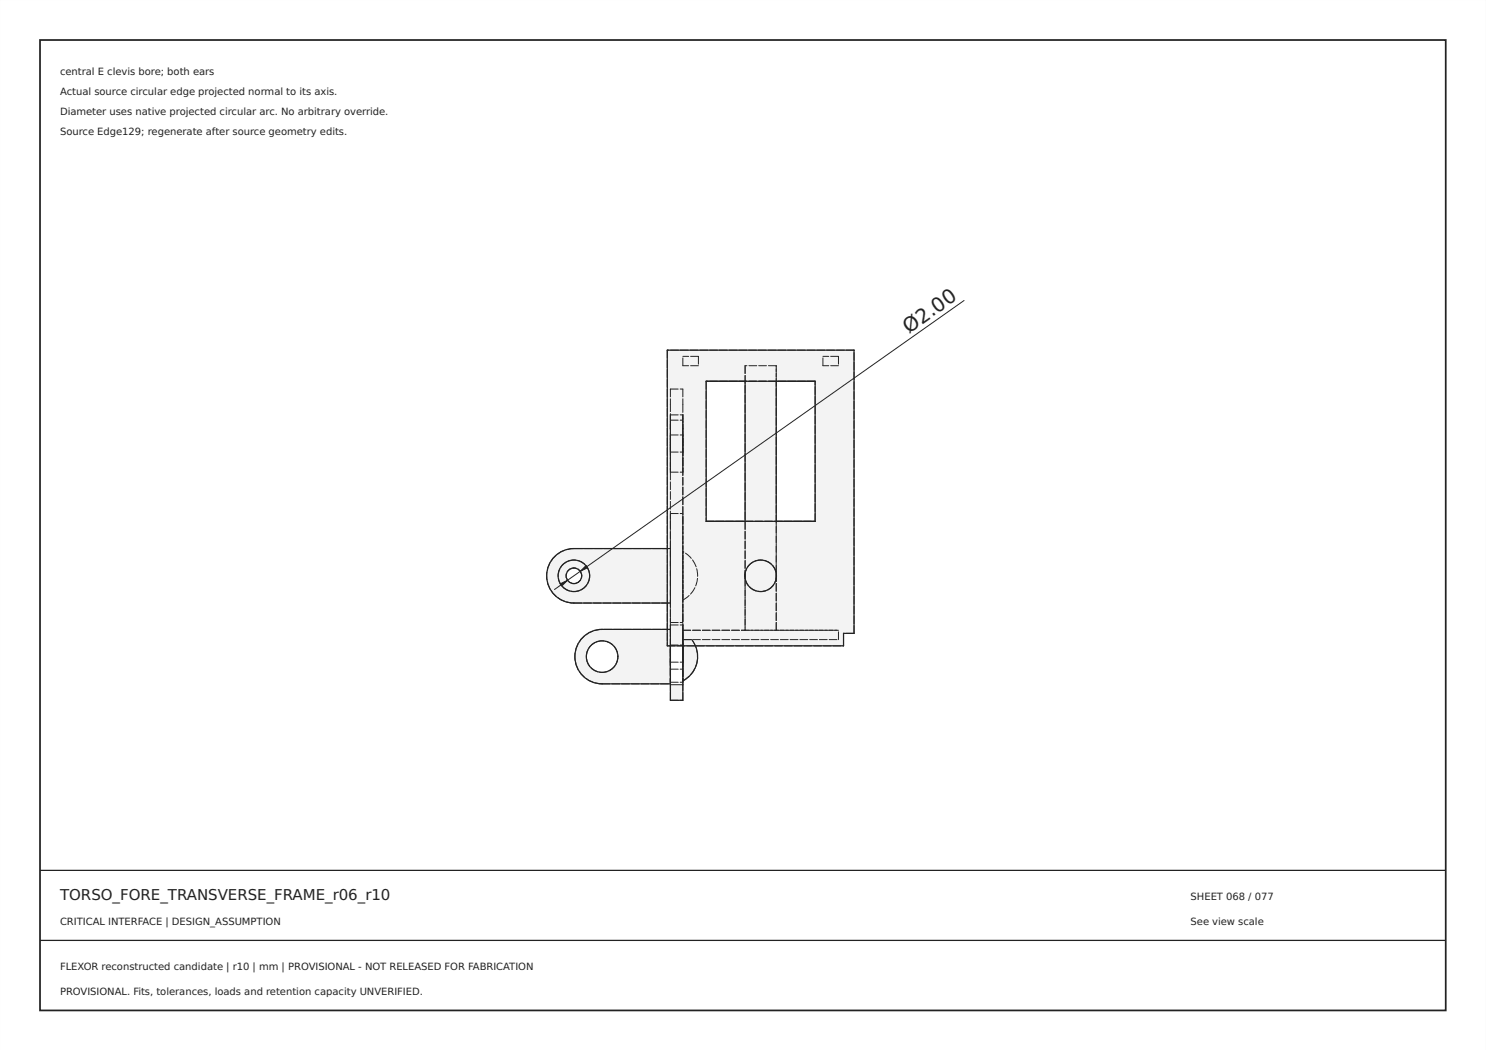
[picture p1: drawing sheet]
<svg xmlns="http://www.w3.org/2000/svg" width="297mm" height="210mm" viewBox="0 0 297 210" stroke-linecap="round" stroke-linejoin="round" font-family="sans-serif">
<path d="M0 0h297v210h-297zM0 0v210h297v-210z" fill="#000"/>
<path d="M8 8h281v194h-281z" fill="none" stroke="#222" stroke-width=".35"/>
<path d="M8 174h281zM8 188h281z" fill="#000" stroke="#222" stroke-width=".25"/>
<g fill="#f1f3f5">
<path d="M116.5 127.4a5.4 5.4 0 0 1 3.9-1.6h13v3.3h.6v7.6h-13.6a5.4 5.4 0 0 1-5.1-3.4 5.4 5.4 0 0 1 1.2-5.9zM117.2 131.3a3.2 3.2 0 0 1 6.3 0 3.2 3.2 0 0 1-6.3 0z" fill-rule="evenodd"/>
<path d="M133.4 70h37.3v56.6h-2.1v2.5h-35.2zM141.2 76.2v28h21.7v-28zM148.9 115.1a3.2 3.2 0 0 0 6.3 0 3.2 3.2 0 0 0-6.3 0z" fill-rule="evenodd"/>
<path d="M136.5 129.1h2.5a5.4 5.4 0 0 1-2.5 7z" fill-rule="evenodd"/>
<path d="M134 136.9h2.5v3.1h-2.5z" fill-rule="evenodd"/>
<path d="M110.9 111.3a5.4 5.4 0 0 1 3.8-1.6h18.7v10.9h-18.7a5.4 5.4 0 0 1-5-3.4 5.4 5.4 0 0 1 1.2-5.9zM111.6 115.1a3.2 3.2 0 0 1 6.3 0 3.2 3.2 0 0 1-6.3 0z" fill-rule="evenodd"/>
<path d="M111.6 115.1a3.2 3.2 0 0 1 6.3 0 3.2 3.2 0 0 1-6.3 0zM113.2 115.1a1.56 1.56 0 0 0 3.1 0 1.56 1.56 0 0 0-3.1 0z" fill-rule="evenodd"/>
<path d="M148.9 76.2h6.3v28h-6.3z" fill-rule="evenodd"/>
<circle cx="152.1" cy="115.1" r="3.2"/>
</g>
<g fill="none" stroke="#212529" stroke-width=".25">
<path d="M133.4 70h37.3v56.6h-2.1v2.5h-35.2zM141.2 76.2h21.7v28h-21.7zM148.9 76.2v28M155.2 76.2v28M133.4 109.7h-18.7a5.4 5.4 0 0 0-5.4 5.4 5.4 5.4 0 0 0 5.4 5.5h18.7M148.9 114.6v1M155.2 114.6v1M133.4 125.8h-13a5.4 5.4 0 0 0-5.5 5.5 5.4 5.4 0 0 0 5.5 5.4h13.6M134 129.1v10.9h2.5v-10.9M139 129.1a5.4 5.4 0 0 1-2.5 7"/>
<circle cx="114.7" cy="115.1" r="3.2"/>
<circle cx="114.7" cy="115.1" r="1.56"/>
<circle cx="152" cy="115.1" r="3.2"/>
<circle cx="120.4" cy="131.3" r="3.2"/>
</g>
<path d="M192.7 60.1l-81.9 57.7M134 136.9h2.5" fill="none" stroke="#212529" stroke-width=".2"/>
<g fill="none" stroke="#212529" stroke-width=".2" stroke-dasharray="1.6 .4">
<path d="M133.4 70v59.1M134 77.8h2.5M134 77.8v3.1M136.5 77.8v3.1M136.5 73.1v-1.9M139.6 71.2h-3.1M139.6 71.2v1.9M139.6 73.1h-3.1M141.2 76.2v28M148.9 73.1v52.9M148.9 73.1v3.1M155.2 73.1h-6.3"/>
<path d="M155.2 76.2v-3.1M155.2 76.2h-6.3M162.9 76.2h-21.7M164.5 73.1v-1.9M167.6 71.2h-3.1M167.6 71.2v1.9M167.6 73.1h-3.1M170.7 70h-37.3M134 85.7v-1.7M134 88.7v-1.7M134 87v3.4M134 90.4v-1.7"/>
<path d="M134 91.7v2.7M134 94.4v-.7M134 85.6v6.1M134 93.7v-10M134 83.7v-.8M134 82.9v2.7M134 84h2.5M134 90.4h2.5M134 87h2.5M134 94.4h2.5M134 82.9h2.5M136.5 85.7v-1.7"/>
<path d="M136.5 88.7v-1.7M136.5 87v3.4M136.5 90.4v-1.7M136.5 91.7v2.7M136.5 94.4v-.7M136.5 85.6v6.1M136.5 93.7v-10M136.5 83.7v-.8M136.5 82.9v2.7M136.5 80.9v4.8M136.5 85.7v40.3M114.7 109.7a5.4 5.4 0 0 0-5.4 5.4 5.4 5.4 0 0 0 5.4 5.5"/>
<path d="M114.7 116.7a1.56 1.56 0 0 0 1.6-1.6M114.7 113.6a1.56 1.56 0 0 0-1.5 1.5 1.56 1.56 0 0 0 1.5 1.6M116.3 115.1a1.56 1.56 0 0 0-1.6-1.5M134 109.7v10.9M134 104.4v18.3M134 104.4v-1.7M134 109.7h-19.3M134 109.7h-.6M134 102.7h2.5M136.5 104.4v18.3M136.5 104.4v-1.7M136.5 110.3v9.6"/>
<path d="M136.5 119.9a5.4 5.4 0 0 0 0-9.6M141.2 104.2h21.7M148.9 104.2v10.4M148.9 115.6v10.4M148.9 104.2h6.3M155.2 114.6v-10.4M162.9 104.2v-28M114.7 120.6h19.3M120.4 136.7h13.6M120.4 125.8a5.4 5.4 0 0 0-5.5 5.5 5.4 5.4 0 0 0 5.5 5.4M133.4 120.6h.6M133.4 129.1h35.2"/>
<path d="M134 140v-3.1M134 136.9v-56M134 130.7v-1.7M134 129v3.4M134 132.4v-1.7M134 133.7v2.7M134 136.4v-.7M134 127.6v6.1M134 125.7v-.8M134 124.9v2.7M134 125.8v10.9M134 122.7v1.7"/>
<path d="M134 132.1v1.7M134 140h2.5M134 125.8h-13.6M134 125.8h-.6M134 125.8v9.9M134 135.7v1M134 125.8v-.1M134 132.4h2.5M134 129h2.5M134 136.4h2.5M134 124.9h2.5M134 124.4h2.5"/>
<path d="M134 133.8h2.5M136.5 127.9h31.1M136.5 136.1a5.4 5.4 0 0 0 1.8-8.2M136.5 126h12.4M136.5 126h31.1M136.5 127.9v-1.9M136.5 127.9v1.2M136.5 140v-3.1M136.5 130.7v-1.7M136.5 129v3.4M136.5 132.4v-1.7M136.5 133.7v2.7"/>
<path d="M136.5 136.4v-.7M136.5 127.6v6.1M136.5 125.7v-.8M136.5 124.9v2.7M136.5 122.7v1.7M136.5 132.1v1.7M136.5 132.1v-46.4M136.5 127.9v8.2M136.5 126v1.9M136.5 136.9v-.8M136.5 126v6.1M136.5 135.7v-9.7"/>
<path d="M136.5 126v-.3M136.5 136.1v-.4M138.3 127.9h-1.8M139 129.1l-.7-1.2M148.9 126h6.3M155.2 126h12.4M155.2 126v-52.9M155.2 126v-10.4M167.6 127.9v-1.9M168.6 126.6v2.5M170.7 126.6v-56.6M170.7 126.6h-2.1"/>
<circle cx="114.7" cy="115.1" r="3.2"/>
<circle cx="152" cy="115.1" r="3.2"/>
<circle cx="120.4" cy="131.3" r="3.2"/>
</g>
<g fill="#212529" stroke="#212529" stroke-width=".2">
<path d="M116 114.2l1.1-1.1 .4 .4z"/>
<path d="M112 116.7l1.4-.7-1.1 1.1z"/>
</g>
<text font-size="4" fill="#212529" x="181.7" y="66.7" transform="rotate(-35 181.7 66.7)">Ø2.00</text>
<text font-size="3" fill="#222" x="12" y="180">TORSO_FORE_TRANSVERSE_FRAME_r06_r10</text>
<g font-size="2" fill="#222">
<text x="12" y="15">central E clevis bore; both ears</text>
<text x="12" y="19">Actual source circular edge projected normal to its axis.</text>
<text x="12" y="23">Diameter uses native projected circular arc. No arbitrary override.</text>
<text x="12" y="27">Source Edge129; regenerate after source geometry edits.</text>
<text x="238" y="180">SHEET 068 / 077</text>
<text x="12" y="185">CRITICAL INTERFACE | DESIGN_ASSUMPTION</text>
<text x="238" y="185">See view scale</text>
<text x="12" y="194">FLEXOR reconstructed candidate | r10 | mm | PROVISIONAL - NOT RELEASED FOR FABRICATION</text>
<text x="12" y="199">PROVISIONAL. Fits, tolerances, loads and retention capacity UNVERIFIED.</text>
</g>
</svg>
